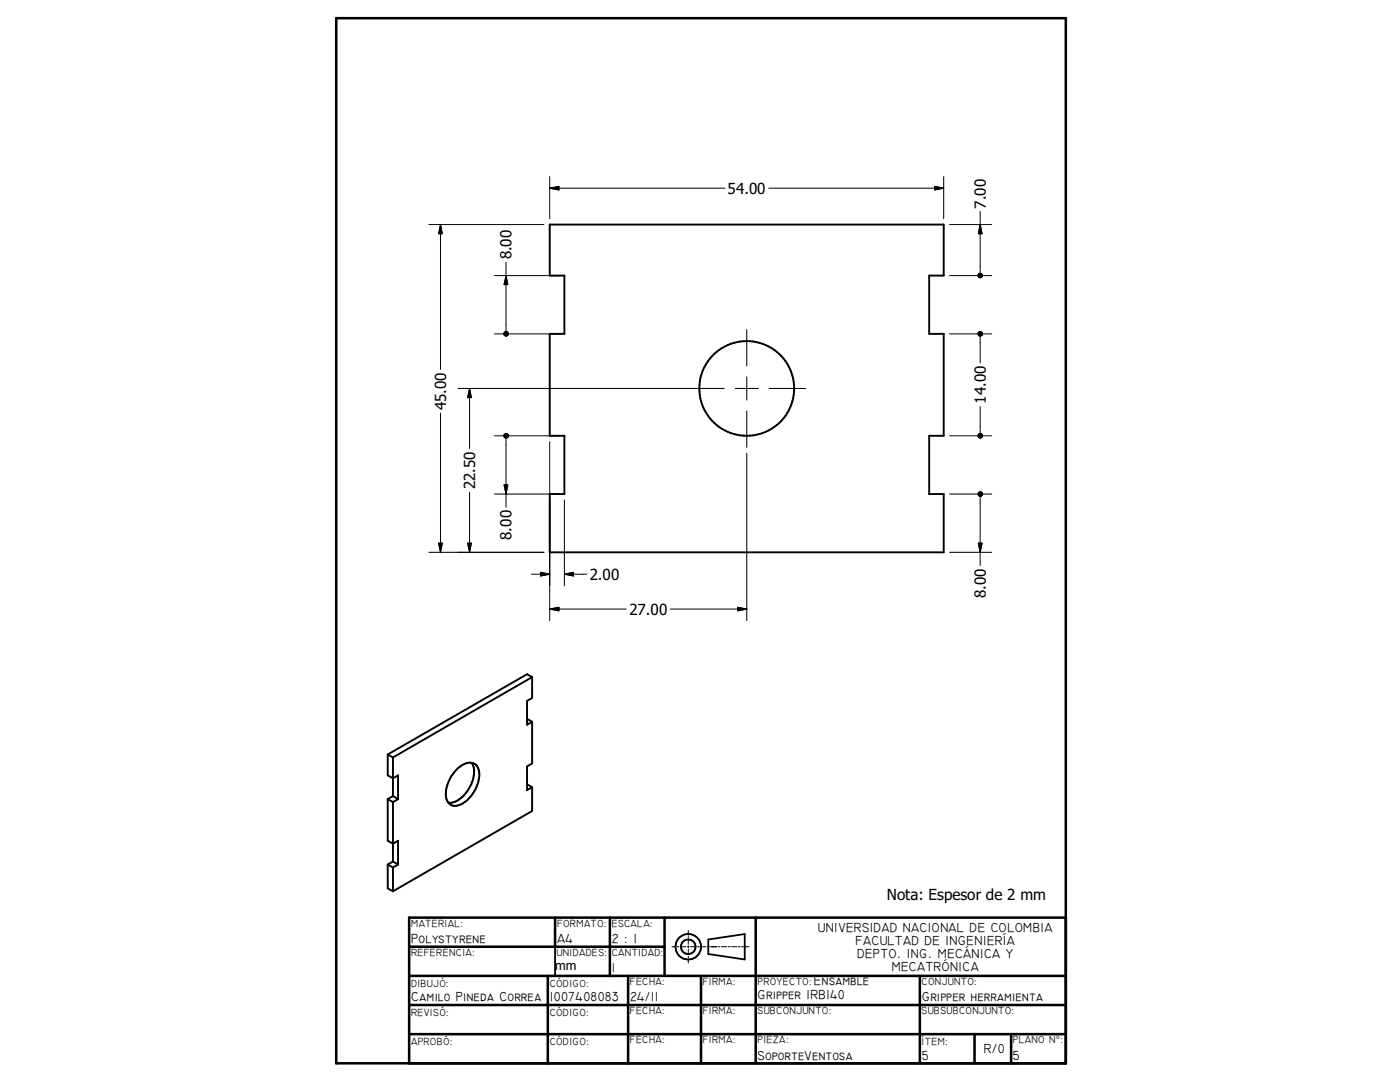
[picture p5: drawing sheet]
<svg xmlns="http://www.w3.org/2000/svg" width="279mm" height="216mm" viewBox="0 0 279 216" stroke-linecap="round" stroke-linejoin="round" font-family="sans-serif">
<g fill="none" stroke="#000" stroke-width=".38">
<path d="M109.7 44.8h78.6v10.2h-2.9v11.6h2.9v20.4h-2.9v11.6h2.9v11.6h-78.6v-11.6h2.9v-11.6h-2.9v-20.4h2.9v-11.6h-2.9zM106.2 135.1v4.2l-1 .6v4.7l1-.6M106.2 135.1l-1-.6-27.8 16.1M106.2 135.1l-27.8 16M77.4 150.6v4.1l1 .6 1-.6v4.8M77.4 159.5v8.3l1 .5 1-.5v4.7M77.4 159.5l1 .5M77.4 150.6l1 .5M78.4 158.9l1 .6M78.4 151.1v7.8M78.4 158.9l-1 .6M79.4 159.5l-1 .5"/>
<path d="M91.1 153.6a3 3 0 0 1 3.8-1 3.7 3.7 0 0 1 .4 4 5.9 5.9 0 0 1-4.5 4.2 2.1 2.1 0 0 1-1.8-2.6 7.5 7.5 0 0 1 2.1-4.6zM94.1 152.2a5.1 5.1 0 0 1-.7 5.4 4.7 4.7 0 0 1-3.9 2.6M105.2 156.5l1 .6M105.2 143.4l1 .6M106.2 144v8.3l-1 .6v4.8l1-.6M106.2 157.1v4.7l-27.8 16M77.4 172.5l1 .6M77.4 172.5v4.8l1 .5M78.4 160v11.9M78.4 173.1v4.7M78.4 171.9l1 .6M78.4 171.9l-1 .6"/>
<path d="M79.4 172.5l-1 .6"/>
<circle cx="149" cy="77.5" r="9.5"/>
</g>
<g fill="none" stroke="#000" stroke-width=".51">
<path d="M67.1 3.6h145.6v208.6h-145.6zM81.7 194.7h131M81.7 188.9h50.9M109.3 194.7v17.5M110.8 183.1v5.8M121.7 183.1v11.6M125.4 194.7v17.5M132.6 183.1v11.6M139.9 194.7v17.5M150.8 183.1v29.1M183.6 194.7v17.5M212.7 183.1h-131v29.1"/>
<path d="M81.7 200.5h131M81.7 206.4h131M194.5 206.4v5.8M201.8 206.4v5.8"/>
</g>
<g fill="none" stroke="#000" stroke-width=".36">
<path d="M110.8 188.9v5.8M141.4 187.5l7.2-1.1v5.1l-7.2-1.1z"/>
<circle cx="137.3" cy="188.9" r="2.55"/>
<circle cx="137.4" cy="188.9" r="1.45"/>
</g>
<g fill="none" stroke="#000" stroke-width=".2">
<path d="M109.7 37.5h35M109.7 37.5l1.8-.3v.7zM109.7 35.2v8.4M153.4 37.5h34.9M186.5 37.2l1.8 .3-1.8 .4zM188.3 35.2v8.4M85.6 44.8h22.9M87.9 44.8l.4 1.8h-.8zM87.9 44.8v28.9M98.7 55h12.8M101 52.4v13.8M101 55l.3 1.8h-.7z"/>
<path d="M189.5 44.8h8.4M189.5 55h8.4M195.6 42.2v12.3M195.6 44.8l.4 1.8h-.7zM91.4 77.5h53.1M93.7 77.5v12M93.7 77.5l.4 1.8h-.8zM98.7 66.6h12.8M146.7 77.5h4.6M149 65.8v7.2M149 75.2v4.6M153.5 77.5h7.3"/>
<path d="M189.5 66.6h8.4M195.6 67.1v5.3M87.9 82.4v27.8M93.7 98.2v12M98.7 98.6h12.8M98.7 87h12.8M100.6 96.8h.7l-.3 1.8zM101 87.4v13.8M109.7 88.1v35.7M112.6 99.8v17.1M149 82v7.3M149 90.4v33.4"/>
<path d="M189.5 98.6h8.4M189.5 87h8.4M195.6 81.1v5.4M195.6 99v13.9M85.6 110.2h22.9M87.5 108.4h.8l-.4 1.8zM93.3 108.4h.8l-.4 1.8zM106.1 114.6h3.6M107.9 114.2l1.8 .4-1.8 .3zM112.6 114.6h4.5M112.6 114.6l1.8-.4v.7zM189.5 110.2h8.4"/>
<path d="M195.3 108.4h.7l-.4 1.8zM109.7 121.5l1.8-.3v.7zM109.7 121.5h15.3M133.7 121.5h15.3M147.2 121.2l1.8 .3-1.8 .4zM134.1 188.9h.7M135.1 188.9h.4M135.8 188.9h1.1M137.2 188.9h.3M137.4 185.7v.7M137.4 186.7v.4M137.4 187.4v1"/>
<path d="M137.4 188.7v.4M137.4 189.4v1.1M137.4 190.8v.3M137.4 191.4v.7M137.8 188.9h1.1M139.2 188.9h.4M139.9 188.9h1M141.3 188.9h.3M141.9 188.9h1.1M143.3 188.9h.3M143.9 188.9h1.1M145.3 188.9h.4"/>
<path d="M146 188.9h1.1M147.4 188.9h.3M148 188.9h1.5"/>
</g>
<g fill="#000" stroke="#000" stroke-width=".2">
<path d="M109.7 37.5l1.8-.3v.7zM186.5 37.2l1.8 .3-1.8 .4zM87.9 44.8l.4 1.8h-.8zM101 55l.3 1.8h-.7zM195.6 44.8l.4 1.8h-.7zM196 54.7l.1 .3zM195.9 54.6l.2 .4zM195.8 54.6l.3 .4zM195.7 54.5l.4 .5zM195.5 54.5l.6 .5zM195.4 54.6l.1-.1 .6 .5zM195.4 54.6l.7 .4-.8-.3z"/>
<path d="M195.3 54.7l.8 .3-.9-.2zM195.2 54.8l.9 .2-.9-.1zM195.2 54.9l.9 .1h-.9zM195.2 55h.9l-.9 .2zM195.2 55.2l.9-.2-.8 .3zM195.3 55.3l.8-.3-.7 .4zM195.4 55.4l.7-.4-.6 .4zM195.5 55.4l.6-.4-.4 .4zM196.1 55l-.4 .4zM196.1 55l-.3 .4zM196.1 55l-.2 .3zM196.1 55l-.1 .2z"/>
<path d="M196.1 55l-.1 .1zM93.7 77.5l.4 1.8h-.8zM101.4 66.4v.2zM101.3 66.3l.1 .3zM101.1 66.2l.3 .4zM101 66.2l.4 .4zM100.9 66.2l.5 .4zM100.8 66.2h.1l.5 .4zM100.8 66.2l.6 .4-.7-.3zM100.7 66.3l.7 .3-.8-.2zM100.6 66.4l.8 .2-.9-.1zM100.5 66.5l.9 .1-.9 .1z"/>
<path d="M100.5 66.7l.9-.1-.8 .2zM100.6 66.8l.8-.2-.7 .3zM100.7 66.9l.7-.3-.6 .4zM100.8 67l.6-.4-.5 .5zM100.9 67.1l.5-.5zM101.4 66.6l-.4 .5zM101.4 66.6l-.3 .4zM101.4 66.6l-.1 .4zM101.4 66.6v.3zM101.4 66.6v.1zM196 66.4l.1 .2zM195.9 66.3l.2 .3z"/>
<path d="M195.8 66.2l.3 .4zM195.7 66.2l.4 .4zM195.5 66.2l.6 .4zM195.4 66.2h.1l.6 .4zM195.4 66.2l.7 .4-.8-.3zM195.3 66.3l.8 .3-.9-.2zM195.2 66.4l.9 .2-.9-.1zM195.2 66.5l.9 .1-.9 .1zM195.2 66.7l.9-.1-.9 .2zM195.2 66.8l.9-.2-.8 .3zM195.3 66.9l.8-.3-.7 .4zM195.4 67l.7-.4-.6 .5z"/>
<path d="M195.5 67.1l.6-.5-.4 .5zM196.1 66.6l-.4 .5zM196.1 66.6l-.3 .4zM196.1 66.6l-.2 .4zM196.1 66.6l-.1 .3zM196.1 66.6l-.1 .1zM100.6 96.8h.7l-.3 1.8zM101.4 86.7v.3zM101.3 86.6l.1 .4zM101.1 86.5l.3 .5zM101 86.5l.4 .5zM100.9 86.5l.5 .5z"/>
<path d="M100.8 86.6l.1-.1 .5 .5zM100.7 86.7l.1-.1 .6 .4zM100.7 86.7l.7 .3-.8-.2zM100.6 86.8l.8 .2-.9-.1zM100.5 86.9l.9 .1h-.9zM100.5 87h.9l-.8 .2zM100.6 87.2l.8-.2-.7 .3zM100.7 87.3l.7-.3-.6 .4zM100.8 87.4l.6-.4-.5 .4zM100.9 87.4l.5-.4zM101.4 87l-.4 .4zM101.4 87l-.3 .4z"/>
<path d="M101.4 87l-.1 .3zM101.4 87v.2zM101.4 87v.1zM196 98.3l.1 .3zM195.9 98.2l.2 .4zM195.8 98.1l.3 .5zM195.7 98.1l.4 .5zM195.5 98.1h.2l.4 .5zM195.4 98.2l.1-.1 .6 .5zM195.3 98.3l.1-.1 .7 .4zM195.3 98.3l.8 .3-.9-.2zM195.2 98.4l.9 .2-.9-.1z"/>
<path d="M195.2 98.5l.9 .1-.9 .1zM195.2 98.7l.9-.1-.9 .2zM195.2 98.8l.9-.2-.8 .3zM195.3 98.9l.8-.3-.7 .4zM195.4 99l.7-.4-.6 .4zM195.5 99l.6-.4-.4 .4zM196.1 98.6l-.4 .4zM196.1 98.6l-.3 .4zM196.1 98.6l-.2 .3zM196.1 98.6l-.1 .2zM196.1 98.6l-.1 .1zM196 86.7l.1 .3z"/>
<path d="M195.9 86.6l.2 .4zM195.8 86.5l.3 .5zM195.7 86.5l.4 .5zM195.5 86.5h.2l.4 .5zM195.4 86.6l.1-.1 .6 .5zM195.3 86.7l.1-.1 .7 .4zM195.3 86.7l.8 .3-.9-.2zM195.2 86.8l.9 .2-.9-.1zM195.2 86.9l.9 .1h-.9zM195.2 87h.9l-.9 .2zM195.2 87.2l.9-.2-.8 .3zM195.3 87.3l.8-.3-.7 .4z"/>
<path d="M195.4 87.4l.7-.4-.6 .4zM195.5 87.4l.6-.4zM196.1 87l-.4 .4zM196.1 87l-.3 .4zM196.1 87l-.2 .3zM196.1 87l-.1 .2zM196.1 87l-.1 .1zM87.5 108.4h.8l-.4 1.8zM93.3 108.4h.8l-.4 1.8zM107.9 114.2l1.8 .4-1.8 .3zM112.6 114.6l1.8-.4v.7zM195.3 108.4h.7l-.4 1.8z"/>
<path d="M109.7 121.5l1.8-.3v.7zM147.2 121.2l1.8 .3-1.8 .4z"/>
</g>
<g font-size="3">
<text x="145.2" y="38.6">54.00</text>
<text x="196.7" y="41.6" transform="rotate(-90 196.7 41.6)">7.00</text>
<text x="102.1" y="51.8" transform="rotate(-90 102.1 51.8)">8.00</text>
<text x="89" y="81.9" transform="rotate(-90 89 81.9)">45.00</text>
<text x="196.7" y="80.6" transform="rotate(-90 196.7 80.6)">14.00</text>
<text x="94.8" y="97.7" transform="rotate(-90 94.8 97.7)">22.50</text>
<text x="102.1" y="107.7" transform="rotate(-90 102.1 107.7)">8.00</text>
<text x="117.7" y="115.7">2.00</text>
<text x="196.7" y="119.3" transform="rotate(-90 196.7 119.3)">8.00</text>
<text x="125.6" y="122.6">27.00</text>
<text x="177" y="179.6">Nota: Espesor de 2 mm</text>
</g>
<g font-size="2.7">
<text x="82" y="188.2">Polystyrene</text>
<text x="111.2" y="188.2">A4</text>
<text x="122.1" y="188.2">2 : 1</text>
</g>
<g font-size="2.6">
<text x="163.2" y="185.9">UNIVERSIDAD NACIONAL DE COLOMBIA</text>
<text x="170.7" y="188.5">FACULTAD DE INGENIERÍA</text>
<text x="171.1" y="191.1">DEPTO. ING. MECÁNICA Y</text>
<text x="122.1" y="194">1</text>
<text x="162.4" y="196.6">Ensamble</text>
<text x="178" y="193.7">MECATRÓNICA</text>
<text x="82" y="199.8">Camilo Pineda Correa</text>
<text x="109.7" y="199.8">1007408083</text>
<text x="125.7" y="199.8">24/11</text>
<text x="151.2" y="199.4">Gripper IRB140</text>
<text x="183.9" y="199.8">Gripper herramienta</text>
<text x="151.2" y="211.4">SoporteVentosa</text>
<text x="183.9" y="211.4">5</text>
<text x="196.3" y="210.2">R/0</text>
<text x="202.1" y="211.4">5</text>
</g>
<text font-size="2.5" x="110.8" y="193.5">mm</text>
<g font-size="2.1">
<text x="82" y="184.9">MATERIAL:</text>
<text x="111.2" y="184.9">FORMATO:</text>
<text x="122.1" y="184.9">ESCALA:</text>
<text x="82" y="190.7">REFERENCIA:</text>
<text x="111" y="190.8">UNIDADES:</text>
<text x="122.1" y="190.7">CANTIDAD:</text>
<text x="82" y="197">DIBUJÓ:</text>
<text x="109.7" y="197">CÓDIGO:</text>
<text x="125.7" y="196.5">FECHA:</text>
<text x="140.2" y="196.5">FIRMA:</text>
<text x="151.2" y="196.5">PROYECTO:</text>
<text x="183.9" y="196.5">CONJUNTO:</text>
<text x="82" y="202.8">REVISÓ:</text>
<text x="109.7" y="202.8">CÓDIGO:</text>
<text x="125.7" y="202.4">FECHA:</text>
<text x="140.2" y="202.4">FIRMA:</text>
<text x="151.2" y="202.4">SUBCONJUNTO:</text>
<text x="183.9" y="202.4">SUBSUBCONJUNTO:</text>
<text x="82" y="208.6">APROBÓ:</text>
<text x="109.7" y="208.6">CÓDIGO:</text>
<text x="125.7" y="208.2">FECHA:</text>
<text x="140.2" y="208.2">FIRMA:</text>
<text x="151.2" y="208.2">PIEZA:</text>
<text x="183.9" y="208.6">ÍTEM:</text>
<text x="202.1" y="208.2">PLANO N°:</text>
</g>
</svg>
